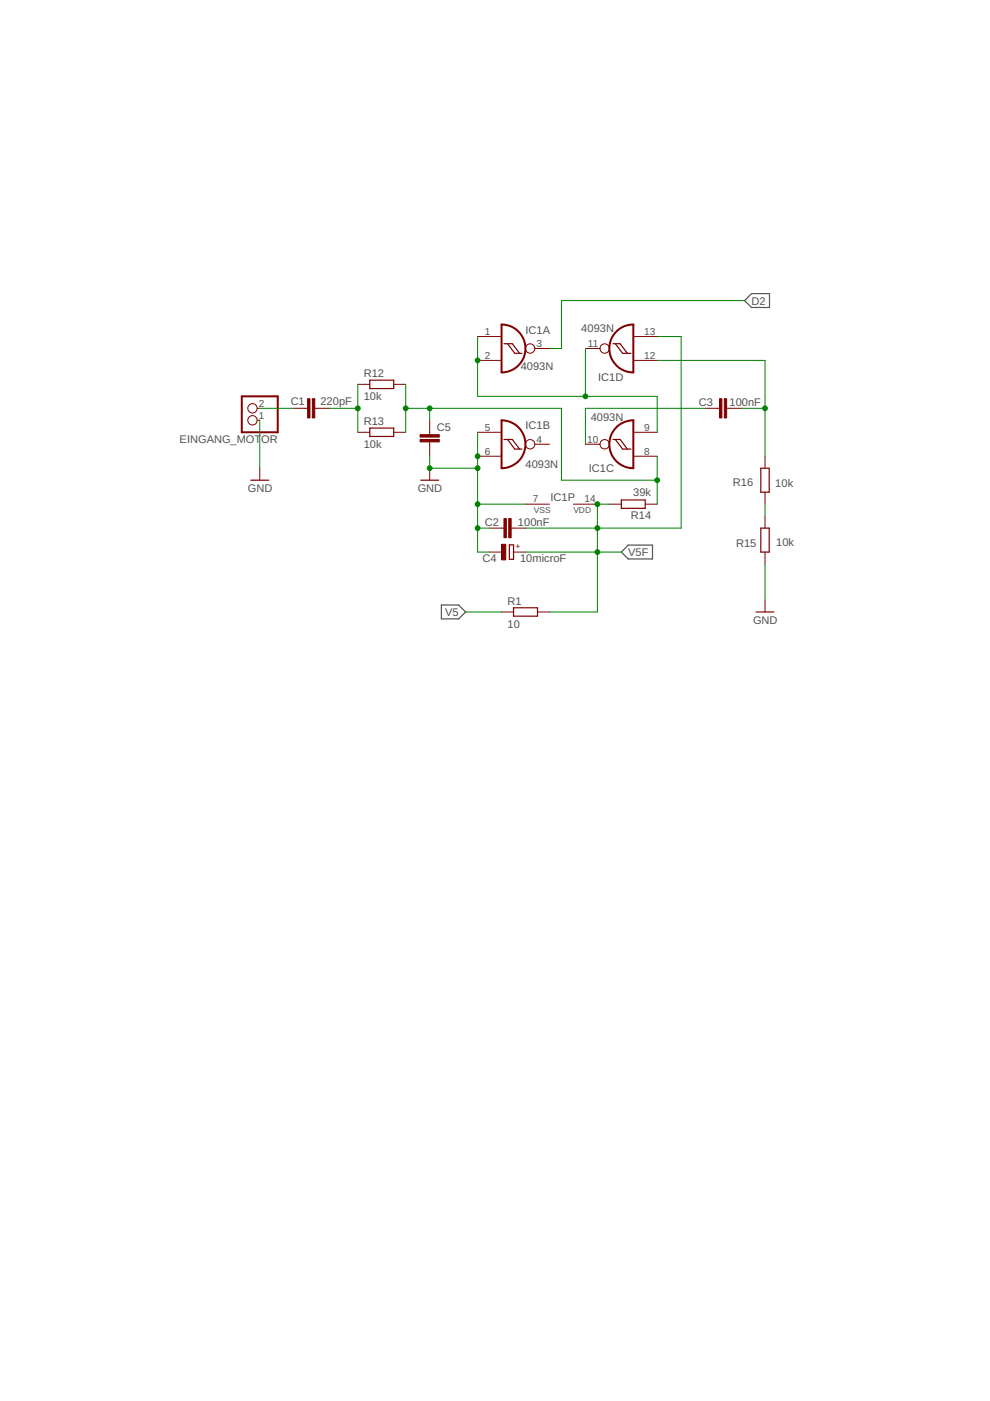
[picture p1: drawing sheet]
<svg xmlns="http://www.w3.org/2000/svg" width="210mm" height="297mm" viewBox="0 0 210 297" stroke-linecap="round" stroke-linejoin="round" font-family="sans-serif">
<path d="M159.3 62.3h3.9v2.9h-3.9l-1.4-1.5zM133.2 115.6h5.1v2.9h-5.1l-1.5-1.4zM93.6 128.3h3.6l1.5 1.5-1.5 1.4h-3.6z" fill="none" stroke="#505050" stroke-width=".25"/>
<g fill="none" stroke="#800000" stroke-width=".25">
<path d="M106.8 72.9h1.8l1.6 2M107.6 72.9l1.5 2h1.6M130 72.9h1.5l1.5 2M130.5 72.9l1.5 2h1.8M78.4 80.6h5.1v1.8h-5.1zM78.4 90.8h5.1v1.7h-5.1zM106.8 93.2h1.8l1.6 2M107.6 93.2l1.5 2h1.6M130 93.2h1.5l1.5 2M130.5 93.2l1.5 2h1.8M161.3 99.3h1.8v5.1h-1.8zM53.2 101.8h3.8"/>
<path d="M89.2 101.8h3.8M108 115.5h.9v3.1h-.9zM131.7 106h5.1v1.8h-5.1zM161.3 112h1.8v5.1h-1.8zM108.9 128.9h5.1v1.7h-5.1zM160.3 129.8h3.8"/>
</g>
<g fill="none" stroke="#800000" stroke-width=".21">
<path d="M101.3 71.4h5M101.3 76.4h5M113.4 73.9h3.1M124.1 73.9h3.1M134.3 71.4h5M134.3 76.4h5M54.5 86.6h.6M54.5 89.1h.6M55.1 99.3v2.5M62.2 86.6h3M66.7 86.6h3.1M75.9 81.5h2.5"/>
<path d="M75.9 91.7h2.5M83.5 81.5h2.5M83.5 91.7h2.5M91.1 89.1v3.1M91.1 93.7v3M91.1 99.3v2.5M101.3 91.7h5M101.3 96.7h5M113.4 94.2h3.1M124.1 94.2h3.1M134.3 91.7h5M134.3 96.7h5"/>
<path d="M149.5 86.6h3M154.1 86.6h3M162.2 96.7v2.6M103.8 112h3M103.8 117.1h2.5M108.4 112h3M108.9 117.1h2.5M111.4 106.9h5.1M121.6 106.9h5.1M129.2 106.9h2.5M136.8 106.9h2.5M162.2 104.4v2.5"/>
<path d="M162.2 109.4v2.6M162.2 117.1v2.5M106.3 129.8h2.6M114 129.8h2.5M162.2 127.2v2.6"/>
<circle cx="112.4" cy="73.9" r=".99"/>
<circle cx="128.2" cy="73.9" r=".99"/>
<circle cx="53.5" cy="89.1" r=".99"/>
<circle cx="53.5" cy="86.6" r=".99"/>
<circle cx="112.4" cy="94.2" r=".99"/>
<circle cx="128.2" cy="94.2" r=".99"/>
</g>
<g fill="#800000" stroke="#800000" stroke-width=".21">
<path d="M66.2 84.5h.5v4.1h-.5z"/>
<path d="M65.2 84.5h.5v4.1h-.5z"/>
<path d="M107.9 109.9h.5v4.1h-.5z"/>
<path d="M106.8 109.9h.6v4.1h-.6z"/>
<path d="M152.5 84.5h.6v4.1h-.6z"/>
<path d="M153.6 84.5h.5v4.1h-.5z"/>
<path d="M106.3 115.4h.9v3.3h-.9z"/>
<path d="M89.1 93.2h4v.5h-4z"/>
<path d="M89.1 92.2h4v.5h-4z"/>
</g>
<path d="M106.3 68.8a5.1 5.1 0 0 1 5.1 5.1 5.1 5.1 0 0 1-5.1 5.1zM130.8 70.2a4.9 4.9 0 0 1 3.5-1.4v10.2a5.1 5.1 0 0 1-4.8-3.2 5.1 5.1 0 0 1 1.3-5.6zM51.3 84h7.6v7.7h-7.6zM106.3 89.1a5.1 5.1 0 0 1 5.1 5.1 5.1 5.1 0 0 1-5.1 5.1zM130.8 90.5l1.6-1 1.9-.4v10.2a5.1 5.1 0 0 1-4.8-3.2 5.1 5.1 0 0 1 1.3-5.6z" fill="none" stroke="#800000" stroke-width=".42"/>
<g fill="none" stroke="#008000" stroke-width=".21">
<path d="M101.3 71.4v12.6h38v7.7M124.1 73.9v10.1M139.3 76.4h22.9v20.3M139.3 71.4h5.1v40.6h-33M157.9 63.7h-38.9v10.2h-2.5M55.1 89.1v10.2M55.1 86.6h7.1M69.8 86.6h6.1M75.9 81.5v10.2M86 86.6h33v15.2h20.3M86 81.5v10.2M91.1 86.6v2.5"/>
<path d="M91.1 96.7v2.6h10.2M101.3 91.7v25.4h2.5M139.3 96.7v10.2M149.5 86.6h-25.4v7.6M157.1 86.6h5.1M101.3 112h2.5M101.3 106.9h10.1M111.4 117.1h20.3M129.2 106.9h-2.5v22.9h-10.2M162.2 106.9v2.5M162.2 119.6v7.6M98.7 129.8h7.6"/>
</g>
<g fill="#008000" stroke="#008000" stroke-width=".21">
<circle cx="101.3" cy="112" r=".51"/>
<circle cx="101.3" cy="96.7" r=".51"/>
<circle cx="101.3" cy="106.9" r=".51"/>
<circle cx="91.1" cy="99.3" r=".51"/>
<circle cx="101.3" cy="99.3" r=".51"/>
<circle cx="86" cy="86.6" r=".51"/>
<circle cx="139.3" cy="101.8" r=".51"/>
<circle cx="91.1" cy="86.6" r=".51"/>
<circle cx="101.3" cy="76.4" r=".51"/>
<circle cx="124.1" cy="84" r=".51"/>
<circle cx="162.2" cy="86.6" r=".51"/>
<circle cx="126.7" cy="106.9" r=".51"/>
<circle cx="126.7" cy="112" r=".51"/>
<circle cx="126.7" cy="117.1" r=".51"/>
<circle cx="75.9" cy="86.6" r=".51"/>
</g>
<g font-size="2.3" fill="#505050">
<text x="159.4" y="64.6">D2</text>
<text x="111.4" y="70.7">IC1A</text>
<text x="123.2" y="70.5">4093N</text>
<text x="77.1" y="80">R12</text>
<text x="110.4" y="78.5">4093N</text>
<text x="126.8" y="80.7">IC1D</text>
<text x="61.6" y="85.9">C1</text>
<text x="67.9" y="85.8">220pF</text>
<text x="77.1" y="84.8">10k</text>
<text x="125.2" y="89.3">4093N</text>
<text x="148.2" y="86.1">C3</text>
<text x="154.7" y="86.1">100nF</text>
<text x="38.1" y="94">EINGANG_MOT</text>
<text x="55.4" y="94">OR</text>
<text x="77.1" y="95">10k</text>
<text x="77.1" y="90.2">R13</text>
<text x="92.6" y="91.3">C5</text>
<text x="111.4" y="91">IC1B</text>
<text x="111.4" y="99.3">4093N</text>
<text x="124.8" y="100">IC1C</text>
<text x="52.5" y="104.4">GND</text>
<text x="88.6" y="104.4">GND</text>
<text x="116.7" y="106.1">IC1P</text>
<text x="134.3" y="105.3">39k</text>
<text x="155.4" y="103">R16</text>
<text x="164.4" y="103.2">10k</text>
<text x="102.8" y="111.5">C2</text>
<text x="109.8" y="111.5">100nF</text>
<text x="133.8" y="110.1">R14</text>
<text x="102.3" y="119.2">C4</text>
<text x="110.3" y="119.2">10microF</text>
<text x="133.2" y="117.9">V5F</text>
<text x="156.1" y="116">R15</text>
<text x="164.6" y="115.7">10k</text>
<text x="94.4" y="130.6">V5</text>
<text x="107.6" y="128.2">R1</text>
<text x="107.6" y="133">10</text>
<text x="159.7" y="132.3">GND</text>
</g>
<g font-size="2.1" fill="#505050">
<text x="102.8" y="71">1</text>
<text x="136.6" y="71">13</text>
<text x="102.8" y="76.1">2</text>
<text x="113.8" y="73.5">3</text>
<text x="124.6" y="73.5">11</text>
<text x="136.6" y="76.1">12</text>
<text x="54.9" y="88.8">1</text>
<text x="54.9" y="86.2">2</text>
<text x="102.8" y="91.3">5</text>
<text x="113.8" y="93.8">4</text>
<text x="124.5" y="93.8">10</text>
<text x="136.6" y="91.3">9</text>
<text x="102.8" y="96.4">6</text>
<text x="136.6" y="96.4">8</text>
<text x="113" y="106.5">7</text>
<text x="123.9" y="106.5">14</text>
</g>
<g font-size="1.8" fill="#505050">
<text x="113.2" y="108.8">VSS</text>
<text x="121.6" y="108.8">VDD</text>
</g>
<text font-size="1.8" fill="#800000" x="109.3" y="116.5">+</text>
</svg>
